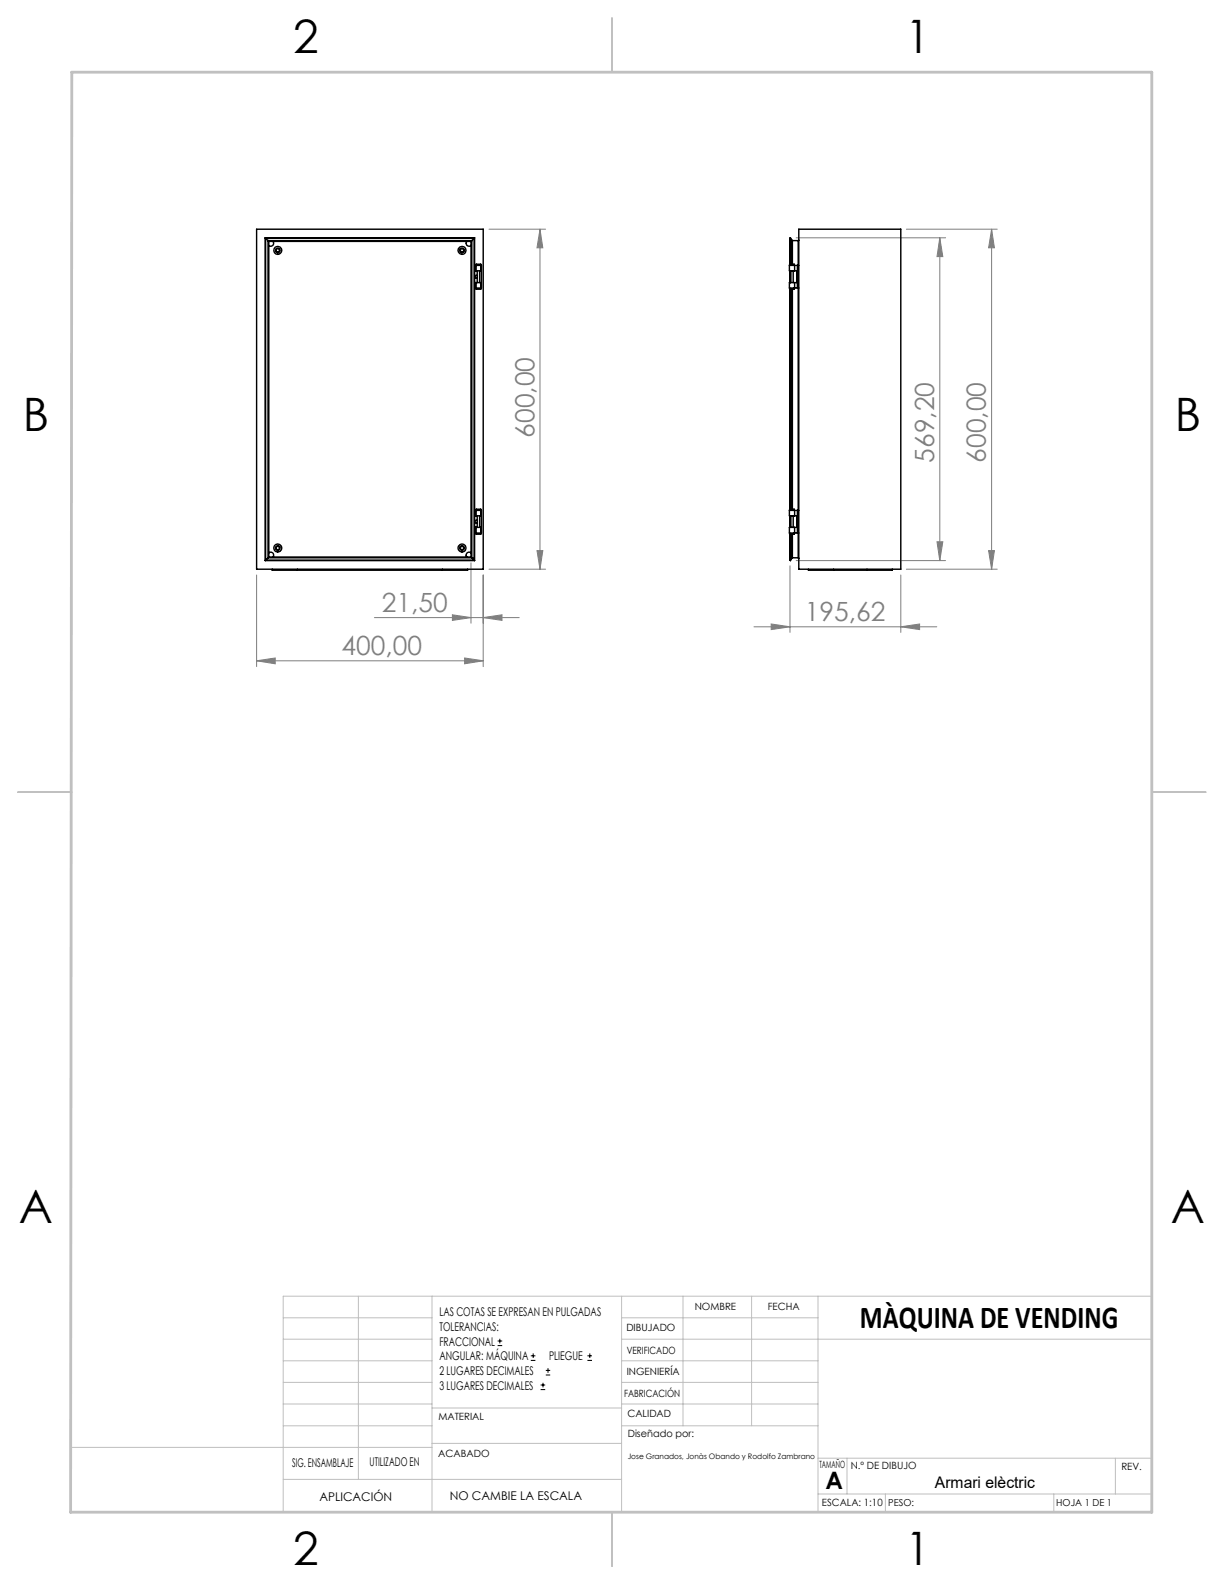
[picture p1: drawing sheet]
<svg xmlns="http://www.w3.org/2000/svg" width="216mm" height="279mm" viewBox="0 0 216 279" stroke-linecap="round" stroke-linejoin="round" font-family="sans-serif">
<g fill="none" stroke="#c0c0c0" stroke-width=".18">
<path d="M50 232.4h26.2M50 236.2h26.2M63.2 228.6v32.3M76.2 228.6v38.1M109.6 228.6v38.1M109.6 232.4h34.7M109.6 236.2h93.6M120.5 228.6v22.9M132.6 228.6v22.9M144.3 228.6v38.1M203.2 228.6h-153.2v38.1M12.5 255.3h63.7"/>
<path d="M50 243.8h26.2M50 251.5h26.2M50 240h26.2M50 247.7h26.2M76.2 254.6h33.4M76.2 248.4h33.4M109.6 243.8h34.7M109.6 251.5h34.7M109.6 240h34.7M109.6 247.7h34.7M144.3 257.2h58.9M149.4 257.2v6.3"/>
<path d="M196.7 257.2v6.3M50 260.9h59.6M144.3 263.5h58.9M156.2 263.5v3.2M185.9 263.5v3.2"/>
</g>
<path d="M108 3.2v9.5M3.1 139.7h9.6M203.2 139.7h9.5M108 266.7v9.6" fill="none" stroke="#c0c0c0" stroke-width=".25"/>
<path d="M12.7 12.7h190.5v254h-190.7z" fill="none" stroke="#c0c0c0" stroke-width=".5"/>
<g fill="none" stroke="#808080" stroke-width=".18">
<path d="M86.3 40.4h9.9M95.2 40.4l.5 3.3h-1zM95.2 40.4v60M140.4 41.9h26.4M159.9 40.4h16M165.8 41.9l.5 3.4h-1zM165.8 41.9v57M174.9 40.4l.5 3.3h-1zM174.9 40.4v60M83.1 99.3v10.6M94.7 97.1h1l-.5 3.3zM139.3 99.8v11.7"/>
<path d="M140.4 98.9h26.4M165.3 95.6h1l-.5 3.3zM174.4 97.1h1l-.5 3.3zM45.3 116.6l3.2-.5v1zM45.3 101.4v16.2M45.3 116.6h39.9M66 108.9h25.6M79.8 108.4l3.3 .5-3.3 .5zM82 116.1l3.2 .5-3.2 .5zM85.2 108.9l3.3-.5v1zM85.2 101.4v16.2M86.3 100.4h9.9"/>
<path d="M133 110.6h32.2M136 110.1l3.3 .5-3.3 .5zM158.9 110.6l3.3-.5v1zM158.9 101.4v10.1M159.9 100.4h16"/>
</g>
<g fill="#808080">
<path d="M45.3 116.6l3.2-.5v1zM82 116.1l3.2 .5-3.2 .5zM79.8 108.4l3.3 .5-3.3 .5zM85.2 108.9l3.3-.5v1zM136 110.1l3.3 .5-3.3 .5zM158.9 110.6l3.3-.5v1z"/>
<path d="M94.7 97.1h1l-.5 3.3zM95.2 40.4l.5 3.3h-1zM165.3 95.6h1l-.5 3.3zM165.8 41.9l.5 3.4h-1z"/>
<path d="M174.9 40.4l.5 3.3h-1zM174.4 97.1h1l-.5 3.3z"/>
</g>
<g fill="none" stroke="#000" stroke-width=".25">
<path d="M45.3 40.4h39.9v60h-39.9zM46.8 41.9v57M46.8 41.9v.1M46.8 41.9h36.9M46.8 42h36.8v56.8h-36.8zM46.8 42l.5 .4M47.3 42.4h.1M47.3 42.4l.1 .2M47.3 42.4v56M47.3 42.4h35.9M47.4 42.6v55.6M47.4 42.6h35.7"/>
<path d="M48.1 42.6a.5 .5 0 0 1 0 .7 .5 .5 0 0 1-.7 0M82.4 42.6a.5 .5 0 0 0 0 .7 .5 .5 0 0 0 .7 0M83.1 42.6v55.6M83.2 42.4l-.1 .2M83.2 42.4v56M83.7 46.8h.2M83.7 47.8h.2M83.7 50.8h.2M83.7 49.8h.2M83.7 41.9l-.5 .5M83.7 41.9v57M83.9 46.8v1"/>
<path d="M83.9 49.8v1M83.9 50.8h.1M83.9 49.8h.1M83.9 46.8h.1M83.9 47.8h.1M84 50.8h.8M84 49.8h.8v1M84 46.8h.8M84 46.8v1M84 49.8v1M84 46.8v-.2h.8v.2M84 50.8v.2h.8v-.2"/>
<path d="M84.2 48.6a.24 .24 0 0 0-.4 0 .24 .24 0 0 0 0 .4 .24 .24 0 0 0 .4 0M84.2 47.8v2M84.6 47.8v2M84.8 46.8v1h-.8M84.8 46.8v4M139.2 50.8h1M139.2 46.8h1M139.3 47.8v2M139.3 51v38.8M139.4 41.9v4.7M139.4 47.8v2M139.4 51v38.8"/>
<path d="M139.4 41.9l.3 .5M139.4 41.9l-.1 4.7M139.5 47.8v2M139.7 46.6h-.4l-.1 1.2h1M139.7 46.6h.4v.2M139.7 42.4h.1M139.7 42.4v4.2M139.7 51v38.8M139.8 42.4h1M139.8 42.4v4.2M139.8 51v38.8M139.9 47.8v2"/>
<path d="M140.1 50.8v.2h-.4M140.2 49.8h-1l.1 1.2h.4M140.2 50.8h.5M140.2 47.8h.4v2h-.4M140.2 46.8h.5M140.2 46.8v1M140.2 49.8v1M140.7 50.8h.1M140.7 46.8h.1M140.7 46.8v4M140.8 50.8h.1M140.8 46.8h.1"/>
<path d="M140.8 46.8v4M140.8 42.4v4.4M140.8 50.8v39.2M140.9 42.3l-.1 .1M140.9 40.4h18v60h-18zM46.8 98.9h36.9M47.3 98.4l-.5 .5M47.3 98.4h35.9M47.4 98.2l-.1 .2M47.4 97.5a.5 .5 0 0 1 .7 0 .5 .5 0 0 1 0 .7M47.4 98.2h35.7M83.1 98.2l.1 .2"/>
<path d="M83.1 97.5a.5 .5 0 0 0-.7 0 .5 .5 0 0 0 0 .7M83.2 98.4h.1M83.2 98.4l.5 .5M83.7 90h.2M83.7 91h.2M83.7 93h.2M83.7 94h.2M83.9 90v1M83.9 93v1M83.9 90h.1M83.9 91h.1M83.9 93h.1"/>
<path d="M83.9 94h.1M84 90h.8M84 93h.8v1M84 94h.8M84 90v1M84 93v1M84 94v.2h.8v-.2M84 90v-.2h.8v.2M84.2 91.8a.25 .25 0 0 0-.4 0 .25 .25 0 0 0 0 .4 .25 .25 0 0 0 .4 0M84.2 91v2M84.6 91v2M84.8 90v1h-.8"/>
<path d="M84.8 90v4M139.2 94h1M139.2 90h1M139.3 91v2M139.3 94.2l.1 4.7M139.4 91v2M139.4 94.2v4.7M139.5 91v2M139.7 89.8h-.4l-.1 1.2h1M139.7 89.8h.4v.2M139.7 98.4l-.3 .5M139.7 94.2v4.2"/>
<path d="M139.8 98.4h-.1M139.8 98.4h1M139.8 94.2v4.2M139.9 91v2M140.1 94v.2h-.4M140.2 93h-1l.1 1.2h.4M140.2 90h.5M140.2 91h.4v2h-.4M140.2 94h.5M140.2 90v1M140.2 93v1M140.7 94h.1"/>
<path d="M140.7 90h.1M140.7 90v4M140.8 90h.1M140.8 94h.1M140.8 90v4M140.8 98.4l.1 .1M140.8 94v4.4M48 100.4v.2h4.5M52.5 100.6h25.5M52.5 100.4v.2M78 100.4v.2M82.5 100.4v.2h-4.5"/>
<path d="M142.6 100.4v.2h4.4M147 100.6h5.9M147 100.4v.2M152.9 100.4v.2M157.4 100.4v.2h-4.5"/>
<circle cx="49" cy="44.2" r=".28"/>
<circle cx="49" cy="44.2" r=".4"/>
<circle cx="49" cy="44.2" r=".71"/>
<circle cx="81.5" cy="44.2" r=".4"/>
<circle cx="81.5" cy="44.2" r=".28"/>
<circle cx="81.5" cy="44.2" r=".7"/>
<circle cx="49" cy="96.7" r=".3"/>
<circle cx="49" cy="96.6" r=".4"/>
<circle cx="49" cy="96.7" r=".71"/>
<circle cx="81.5" cy="96.6" r=".4"/>
<circle cx="81.5" cy="96.7" r=".3"/>
<circle cx="81.5" cy="96.7" r=".7"/>
</g>
<g fill="none" stroke="#000" stroke-width=".18">
<path d="M87.8 237.3h.8M87.8 236.5h.8M88.2 236.1v.9M93.6 240h.8M93.6 239.1h.8M94.1 238.7v.8M103.6 240h.8M103.6 239.1h.8M104 238.7v.8M95.4 245.1h.8M95.4 244.3h.8M95.8 243.9v.8"/>
<path d="M96.3 242.5h.7M96.3 241.7h.7M96.7 241.3v.8"/>
</g>
<g font-size="8.1">
<text x="51.7" y="9.3">2</text>
<text x="159.7" y="9.3">1</text>
<text x="4" y="76">B</text>
<text x="207.2" y="76">B</text>
<text x="3.3" y="215.7">A</text>
<text x="206.5" y="215.7">A</text>
<text x="51.7" y="276">2</text>
<text x="159.7" y="276">1</text>
</g>
<text font-size="5.6" x="151.7" y="234.3">MÀQUINA DE VENDING</text>
<g font-size="4.7" fill="#808080">
<text x="94.3" y="77.2" transform="rotate(-90 94.3 77.2)">600,00</text>
<text x="164.8" y="81.6" transform="rotate(-90 164.8 81.6)">569,20</text>
<text x="173.9" y="81.6" transform="rotate(-90 173.9 81.6)">600,00</text>
<text x="67.3" y="107.9">21,50</text>
<text x="142" y="109.5">195,62</text>
<text x="60.2" y="115.5">400,00</text>
</g>
<text font-size="4.2" x="145.6" y="262.7">A</text>
<text font-size="2.8" x="164.9" y="262.5">Armari elèctric</text>
<g font-size="2.1">
<text x="77.5" y="232.2">LAS COTAS SE EXPRESAN EN PULGADAS</text>
<text x="77.5" y="234.7">TOLERANCIAS:</text>
<text x="77.5" y="237.3">FRACCIONAL</text>
<text x="77.5" y="239.9">ANGULAR: MÁQUINA</text>
<text x="96.9" y="239.9">PLIEGUE</text>
<text x="77.5" y="242.5">2 LUGARES DECIMALES</text>
<text x="77.5" y="245.1">3 LUGARES DECIMALES</text>
<text x="51.5" y="258.7">SIG. ENSAMBLAJE</text>
<text x="65.2" y="258.6">UTILIZADO EN</text>
<text x="56.3" y="264.8">APLICACIÓN</text>
<text x="79.3" y="264.6">NO CAMBIE LA ESCALA</text>
</g>
<g font-size="1.8">
<text x="122.5" y="231.1">NOMBRE</text>
<text x="135.4" y="231.1">FECHA</text>
<text x="110.5" y="234.8">DIBUJADO</text>
<text x="110.5" y="238.9">VERIFICADO</text>
<text x="110.6" y="242.5">INGENIERÍA</text>
<text x="77.3" y="250.5">MATERIAL</text>
<text x="110.1" y="246.4">FABRICACIÓN</text>
<text x="110.7" y="250">CALIDAD</text>
<text x="77.3" y="257">ACABADO</text>
<text x="110.7" y="253.5">Diseñado por:</text>
<text x="144.5" y="258.9">TAMAÑO</text>
<text x="150.1" y="259.1">N.º DE DIBUJO</text>
<text x="197.8" y="259.2">REV.</text>
<text x="145" y="265.7">ESCALA: 1:10</text>
</g>
<g font-size="1.7">
<text x="156.7" y="265.7">PESO:</text>
<text x="186.3" y="265.7">HOJA 1 DE 1</text>
</g>
<text font-size="1.3" x="110.7" y="257.4">Jose Granados, Jonàs Obando y Rodolfo Zambrano</text>
</svg>
